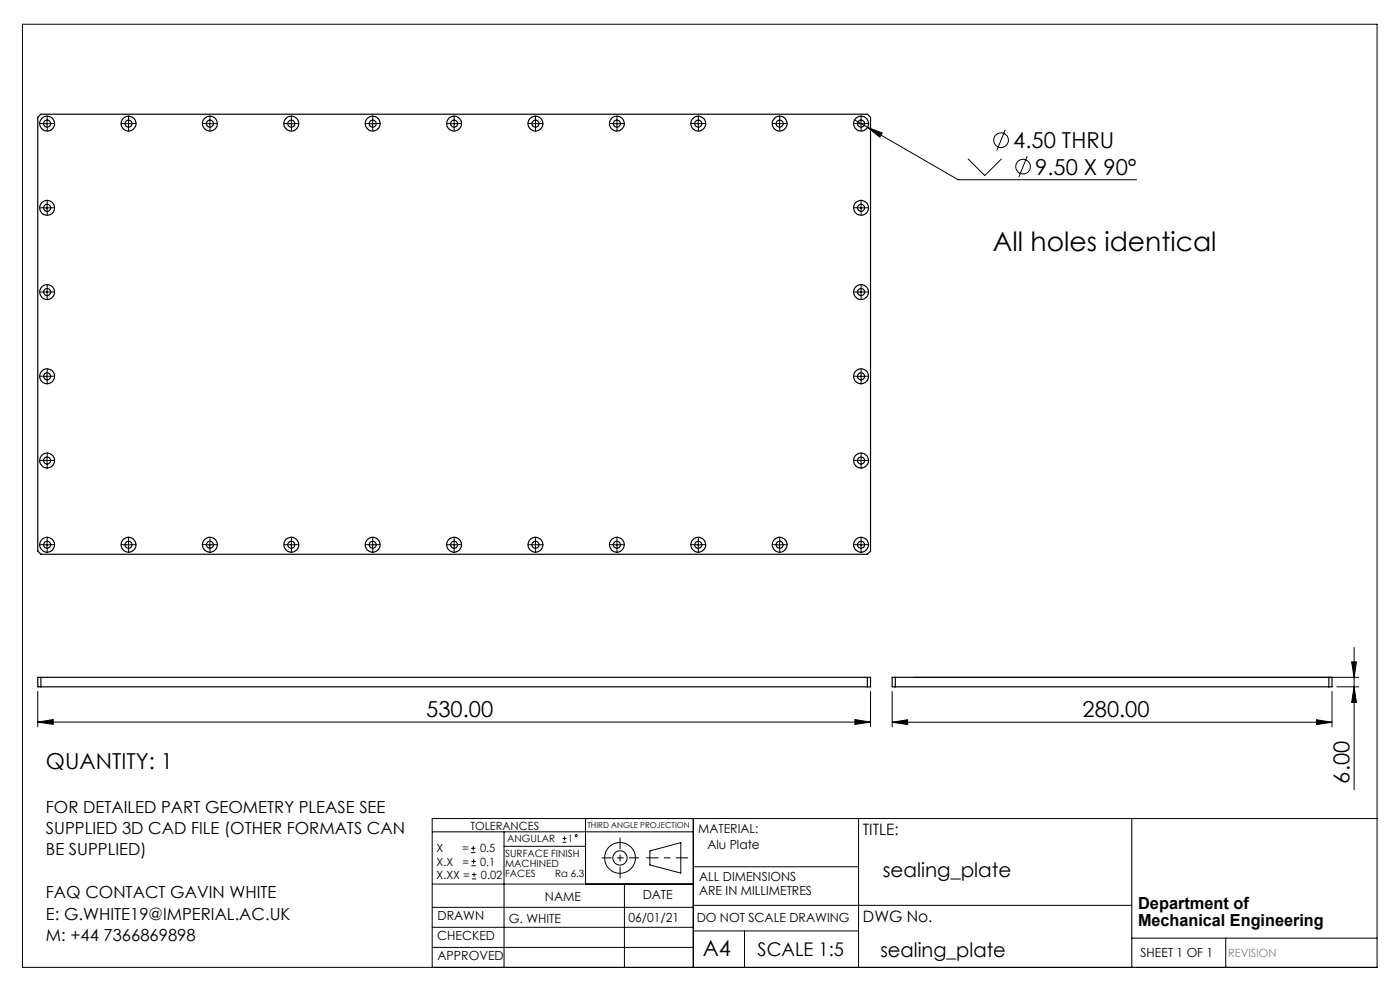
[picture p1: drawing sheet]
<svg xmlns="http://www.w3.org/2000/svg" width="297mm" height="210mm" viewBox="0 0 297 210" stroke-linecap="round" stroke-linejoin="round" font-family="sans-serif">
<g fill="none" stroke="#000" stroke-width=".21">
<path d="M4.8 5.1h287.3v200.1h-287.3zM9.2 26.2h1.6M10 25.4v1.6M26.4 26.2h1.7M27.3 25.4v1.6M43.7 26.2h1.7M44.5 25.4v1.6M61 26.2h1.6M61.8 25.4v1.6M78.2 26.2h1.7M79.1 25.4v1.6M95.5 26.2h1.7"/>
<path d="M96.3 25.4v1.6M112.7 26.2h1.7M113.6 25.4v1.6M130 26.2h1.7M130.9 25.4v1.6M147.3 26.2h1.7M148.1 25.4v1.6M164.6 26.2h1.6M165.4 25.4v1.6M181.3 25.4l22 12.7h37.8M181.8 26.2h1.7M182.7 25.4v1.6"/>
<path d="M184 27l3.1 1.2-.4 .9zM205.4 33.7l3.5 3.5 3.6-3.5M213.3 27.5l-1.8 4.5M217.9 33.1l-1.8 4.5M9.2 44.1h1.6M10 43.2v1.7M181.8 44.1h1.7M182.7 43.2v1.7M9.2 79.8h1.6M9.2 61.9h1.6M10 61.1v1.7M10 79v1.7"/>
<path d="M181.8 79.8h1.7M181.8 61.9h1.7M182.7 61.1v1.7M182.7 79v1.7M9.2 97.7h1.6M10 96.9v1.6M181.8 97.7h1.7M182.7 96.9v1.6M9.2 115.6h1.6M10 114.7v1.7M26.4 115.6h1.7M27.3 114.7v1.7"/>
<path d="M43.7 115.6h1.7M44.5 114.7v1.7M61 115.6h1.6M61.8 114.7v1.7M78.2 115.6h1.7M79.1 114.7v1.7M95.5 115.6h1.7M96.3 114.7v1.7M112.7 115.6h1.7M113.6 114.7v1.7M130 115.6h1.7M130.9 114.7v1.7"/>
<path d="M147.3 115.6h1.7M148.1 114.7v1.7M164.6 115.6h1.6M165.4 114.7v1.7M181.8 115.6h1.7M182.7 114.7v1.7M287.3 137.3v30.2M8 153.2l3.3-.6v1.1zM8 146.7v7.5M8 153.2h176.7M181.4 152.6l3.3 .6-3.3 .5zM184.7 146.7v7.5"/>
<path d="M189.3 153.2l3.2-.5v1zM189.3 146.7v7.5M189.3 153.2h93.3M193.9 143.7h94.4M279.3 152.7l3.3 .5-3.3 .5zM282.6 146.7v7.5M283.6 145.7h4.7M286.7 140.4h1.1l-.5 3.3zM287.3 145.7l.5 3.3h-1.1zM91.7 176.5h55.4M99.9 179.9h1M100.4 179.5v.9"/>
<path d="M106.9 176.5v28.7M106.9 179.5h17.3M119.3 178.7h.9M119.3 177.9h.9M119.8 177.4v.9M124.2 173.6v13.9M147.1 173.6v31.6M182.1 173.6v31.6M240.1 173.6v31.6M292.1 173.6h-200.4v31.6M91.7 196.7h55.4M91.7 192.5h55.4"/>
<path d="M91.7 187.5h55.4M99.9 180.9h1M100 183.6h.9M100 182.7h.9M100.1 186.4h.9M100.1 185.5h.9M100.5 182.3v.9M100.6 185.1v.9M132.5 187.5v17.7M137.9 180.5l6.5-1.8v6.5l-6.5-1.7zM147.1 183.9h35M147.1 197.5h35"/>
<path d="M147.1 192h93M157.9 197.5v7.7M240.1 199h52M260 199v6.2M91.7 201h55.4"/>
<circle cx="212.4" cy="29.7" r="1.56"/>
<circle cx="217" cy="35.3" r="1.56"/>
<circle cx="122.2" cy="177.3" r=".2"/>
<circle cx="131.5" cy="182" r="1.52"/>
<circle cx="131.5" cy="182" r="3.3"/>
</g>
<path d="M145.9 182h-8.7" fill="none" stroke="#000" stroke-width=".21" stroke-dasharray="15.2 1.3 1.3 1.3" stroke-dashoffset="12.8"/>
<path d="M131.5 177.7v8.6" fill="none" stroke="#000" stroke-width=".21" stroke-dasharray="15.2 1.3 1.3 1.3" stroke-dashoffset="12.9"/>
<path d="M127.7 182h7.8" fill="none" stroke="#000" stroke-width=".21" stroke-dasharray="15.2 1.3 1.3 1.3" stroke-dashoffset="13.3"/>
<g fill="none" stroke="#000" stroke-width=".21" stroke-dasharray="15.2 1.3 1.3 1.3">
<path d="M9.2 26.2h-.8M10 25.4v-.8M10 27v.8M10.8 26.2h.8M26.4 26.2h-.7M27.3 25.4v-.8M27.3 27v.8M28.1 26.2h.8M43.7 26.2h-.7M44.5 25.4v-.8M44.5 27v.8M45.4 26.2h.7"/>
<path d="M61 26.2h-.8M61.8 25.4v-.8M61.8 27v.8M62.6 26.2h.8M78.2 26.2h-.7M79.1 25.4v-.8M79.1 27v.8M79.9 26.2h.8M95.5 26.2h-.7M96.3 25.4v-.8M96.3 27v.8M97.2 26.2h.7"/>
<path d="M112.8 26.2h-.8M113.6 25.4v-.8M113.6 27v.8M114.4 26.2h.8M130 26.2h-.7M130.9 25.4v-.8M130.9 27v.8M131.7 26.2h.8M147.3 26.2h-.7M148.1 25.4v-.8M148.1 27v.8M149 26.2h.7"/>
<path d="M164.6 26.2h-.8M165.4 25.4v-.8M165.4 27v.8M166.2 26.2h.8M181.8 26.2h-.7M182.7 25.4v-.8M182.7 27v.8M183.5 26.2h.8M9.2 44.1h-.8M10 43.2v-.7M10 44.9v.8M10.8 44.1h.8"/>
<path d="M181.8 44.1h-.7M182.7 43.2v-.7M182.7 44.9v.8M183.5 44.1h.8M9.2 79.8h-.8M9.2 61.9h-.8M10 79v-.8M10 61.1v-.7M10 62.8v.7M10.8 79.8h.8M10.8 61.9h.8M181.8 79.8h-.7"/>
<path d="M181.8 61.9h-.7M182.7 79v-.8M182.7 61.1v-.7M182.7 62.8v.7M183.5 79.8h.8M183.5 61.9h.8M9.2 97.7h-.8M10 96.8v-.7M10 98.5v.8M10 80.6v.8M10.8 97.7h.8M181.8 97.7h-.7"/>
<path d="M182.7 96.8v-.7M182.7 98.5v.8M182.7 80.6v.8M183.5 97.7h.8M9.2 115.5h-.8M10 114.7v-.7M10 116.4v.7M10.8 115.5h.8M26.4 115.5h-.7M27.3 114.7v-.7M27.3 116.4v.7M28.1 115.5h.8"/>
<path d="M43.7 115.5h-.7M44.5 114.7v-.7M44.5 116.4v.7M45.4 115.5h.7M61 115.5h-.8M61.8 114.7v-.7M61.8 116.4v.7M62.6 115.5h.8M78.2 115.5h-.7M79.1 114.7v-.7M79.1 116.4v.7M79.9 115.5h.8"/>
<path d="M95.5 115.5h-.7M96.3 114.7v-.7M96.3 116.4v.7M97.2 115.5h.7M112.8 115.5h-.8M113.6 114.7v-.7M113.6 116.4v.7M114.4 115.5h.8M130 115.5h-.7M130.9 114.7v-.7M130.9 116.4v.7M131.7 115.5h.8"/>
<path d="M147.3 115.5h-.7M148.1 114.7v-.7M148.1 116.4v.7M149 115.5h.7M164.6 115.5h-.8M165.4 114.7v-.7M165.4 116.4v.7M166.2 115.5h.8M181.8 115.5h-.7M182.7 114.7v-.7M182.7 116.4v.7M183.5 115.5h.8"/>
</g>
<g fill="#000">
<path d="M181.4 152.6l3.3 .6-3.3 .5zM8 153.2l3.3-.6v1.1z"/>
<path d="M189.3 153.2l3.2-.5v1zM279.3 152.7l3.3 .5-3.3 .5zM184 27l2.7 2.1 .4-.9z"/>
<path d="M286.7 140.4h1.1l-.5 3.3zM287.3 145.7l.5 3.3h-1.1z"/>
</g>
<g fill="none" stroke="#000" stroke-width=".25">
<path d="M8.7 24.2h175.3l.7 .7v92l-.7 .7h-175.3l-.7-.7v-92zM8 143.7h176.7v2h-176.7zM8.7 143.7v2M184 143.7v2M189.3 143.7h93.3v2h-93.3zM189.9 143.7v2M281.9 143.7v2"/>
<circle cx="10" cy="26.2" r="1.58"/>
<circle cx="10" cy="26.2" r=".76"/>
<circle cx="27.3" cy="26.2" r=".75"/>
<circle cx="27.3" cy="26.2" r="1.57"/>
<circle cx="44.5" cy="26.2" r="1.58"/>
<circle cx="44.5" cy="26.2" r=".76"/>
<circle cx="61.8" cy="26.2" r="1.58"/>
<circle cx="61.8" cy="26.2" r=".75"/>
<circle cx="79.1" cy="26.2" r="1.58"/>
<circle cx="79.1" cy="26.2" r=".76"/>
<circle cx="96.3" cy="26.2" r="1.58"/>
<circle cx="96.3" cy="26.2" r=".75"/>
<circle cx="113.6" cy="26.2" r=".76"/>
<circle cx="113.6" cy="26.2" r="1.58"/>
<circle cx="130.9" cy="26.2" r=".76"/>
<circle cx="130.9" cy="26.2" r="1.58"/>
<circle cx="148.1" cy="26.2" r=".76"/>
<circle cx="148.1" cy="26.2" r="1.58"/>
<circle cx="165.4" cy="26.2" r=".75"/>
<circle cx="165.4" cy="26.2" r="1.58"/>
<circle cx="182.7" cy="26.2" r=".76"/>
<circle cx="182.7" cy="26.2" r="1.58"/>
<circle cx="10" cy="44.1" r=".75"/>
<circle cx="10" cy="44.1" r="1.59"/>
<circle cx="182.7" cy="44.1" r="1.59"/>
<circle cx="182.7" cy="44.1" r=".75"/>
<circle cx="10" cy="79.8" r=".75"/>
<circle cx="10" cy="62" r="1.57"/>
<circle cx="10" cy="79.8" r="1.59"/>
<circle cx="10" cy="62" r=".75"/>
<circle cx="182.7" cy="62" r=".75"/>
<circle cx="182.7" cy="79.8" r="1.59"/>
<circle cx="182.7" cy="62" r="1.57"/>
<circle cx="182.7" cy="79.8" r=".75"/>
<circle cx="10" cy="97.7" r=".76"/>
<circle cx="10" cy="97.7" r="1.59"/>
<circle cx="182.7" cy="97.7" r="1.59"/>
<circle cx="182.7" cy="97.7" r=".76"/>
<circle cx="10" cy="115.6" r=".75"/>
<circle cx="10" cy="115.6" r="1.59"/>
<circle cx="27.3" cy="115.6" r=".74"/>
<circle cx="27.3" cy="115.6" r="1.58"/>
<circle cx="44.5" cy="115.6" r=".75"/>
<circle cx="44.5" cy="115.6" r="1.59"/>
<circle cx="61.8" cy="115.6" r="1.59"/>
<circle cx="61.8" cy="115.6" r=".74"/>
<circle cx="79.1" cy="115.6" r=".75"/>
<circle cx="79.1" cy="115.6" r="1.59"/>
<circle cx="96.3" cy="115.6" r="1.59"/>
<circle cx="96.3" cy="115.6" r=".74"/>
<circle cx="113.6" cy="115.6" r="1.59"/>
<circle cx="113.6" cy="115.6" r=".75"/>
<circle cx="130.9" cy="115.6" r="1.59"/>
<circle cx="130.9" cy="115.6" r=".75"/>
<circle cx="148.1" cy="115.6" r="1.59"/>
<circle cx="148.1" cy="115.6" r=".75"/>
<circle cx="165.4" cy="115.6" r=".74"/>
<circle cx="165.4" cy="115.6" r="1.59"/>
<circle cx="182.7" cy="115.6" r="1.59"/>
<circle cx="182.7" cy="115.6" r=".75"/>
</g>
<text font-size="5.6" x="210.6" y="53.3">All holes identical</text>
<g font-size="4.7">
<text x="214.9" y="31.4">4.50 THRU</text>
<text x="219.6" y="37">9.50 X 90°</text>
<text x="90.4" y="152.1">530.00</text>
<text x="229.7" y="152.2">280.00</text>
<text x="9.7" y="163.1">QUANTITY: 1</text>
<text x="286.3" y="166.2" transform="rotate(-90 286.3 166.2)">6.00</text>
<text x="149.1" y="202.9">A4</text>
</g>
<g font-size="4.2">
<text x="187.3" y="186">sealing_plate</text>
<text x="186.8" y="203">sealing_plate</text>
</g>
<text font-size="4" x="160.7" y="202.8">SCALE 1:5</text>
<g font-size="3.5">
<text x="9.7" y="172.4">FOR DETAILED PART GEOMETRY PLEASE SEE</text>
<text x="9.7" y="176.9">SUPPLIED 3D CAD FILE (OTHER FORMATS CAN</text>
<text x="9.7" y="181.5">BE SUPPLIED)</text>
<text x="9.7" y="190.5">FAQ CONTACT GAVIN WHITE</text>
<text x="9.7" y="195.1">E: G.WHITE19@IMPERIAL.AC.UK</text>
<text x="241.4" y="192.8">Department of</text>
<text x="241.4" y="196.3">Mechanical Engineering</text>
<text x="9.7" y="199.6">M: +44 7366869898</text>
</g>
<g font-size="3.3">
<text x="183" y="177.2">TITLE:</text>
<text x="183.1" y="195.7">DWG No.</text>
</g>
<g font-size="2.7">
<text x="148.1" y="176.7">MATERIAL:</text>
<text x="150.1" y="180.1">Alu Plate</text>
<text x="115.6" y="191">NAME</text>
<text x="136.3" y="190.8">DATE</text>
<text x="148.3" y="186.8">ALL DIMENSIONS</text>
<text x="148.3" y="189.8">ARE IN MILLIMETRES</text>
<text x="92.8" y="195.2">DRAWN</text>
<text x="107.9" y="195.7">G. WHITE</text>
<text x="133.3" y="195.6">06/01/21</text>
<text x="147.8" y="195.7">DO NOT SCALE DRAWING</text>
<text x="92.8" y="199.3">CHECKED</text>
<text x="92.8" y="203.6">APPROVED</text>
<text x="242" y="203">SHEET 1 OF 1</text>
</g>
<g font-size="2.4">
<text x="99.8" y="176">TOLERANCES</text>
<text x="92.6" y="180.8">X</text>
<text x="92.6" y="183.6">X.X</text>
<text x="98" y="180.8">=</text>
<text x="98.1" y="183.6">=</text>
<text x="101.8" y="180.8">0.5</text>
<text x="101.9" y="183.6">0.1</text>
<text x="92.6" y="186.4">X.XX =</text>
<text x="102" y="186.4">0.02</text>
</g>
<text font-size="2.4" fill="#808080" x="260.6" y="203">REVISION</text>
<g font-size="2.1">
<text x="107.6" y="178.6">ANGULAR</text>
<text x="120.5" y="178.6">1</text>
<text x="107.2" y="181.8">SURFACE FINISH</text>
<text x="107.2" y="183.9">MACHINED</text>
<text x="107.2" y="186">FACES</text>
<text x="117.8" y="186">Ra 6.3</text>
</g>
<text font-size="1.7" x="124.6" y="175.7">THIRD ANGLE PROJECTION</text>
</svg>
